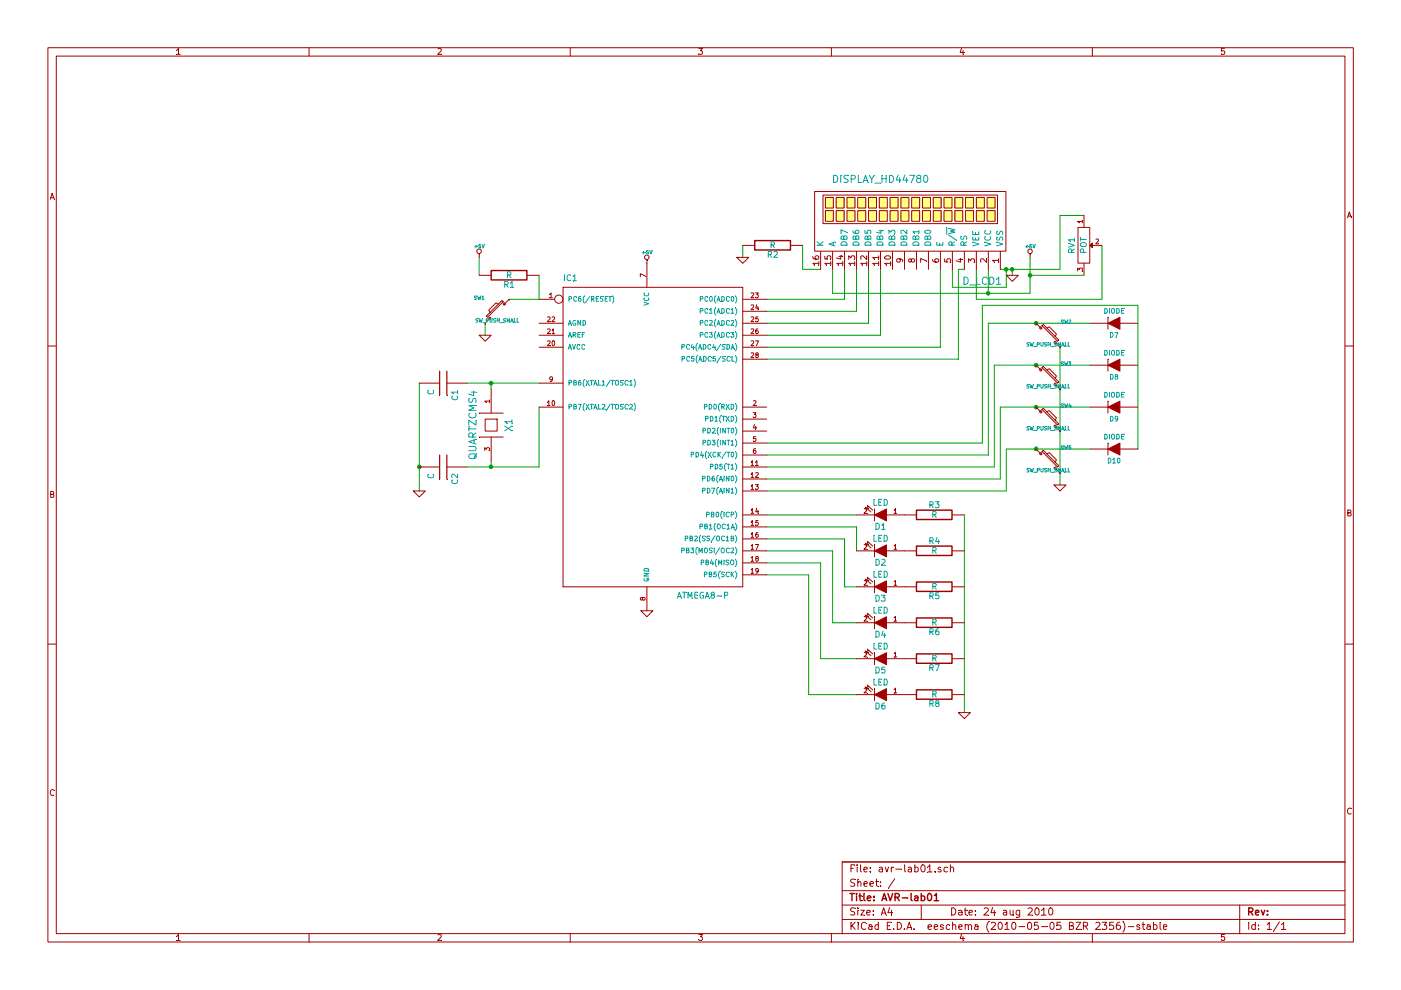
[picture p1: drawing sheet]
EESchema Schematic File Version 2  date 2010-08-24 03:42:48
LIBS:power
LIBS:device
LIBS:transistors
LIBS:conn
LIBS:linear
LIBS:regul
LIBS:74xx
LIBS:cmos4000
LIBS:adc-dac
LIBS:memory
LIBS:xilinx
LIBS:special
LIBS:microcontrollers
LIBS:dsp
LIBS:microchip
LIBS:analog_switches
LIBS:motorola
LIBS:texas
LIBS:intel
LIBS:audio
LIBS:interface
LIBS:digital-audio
LIBS:philips
LIBS:display
LIBS:cypress
LIBS:siliconi
LIBS:opto
LIBS:atmel
LIBS:contrib
LIBS:valves
LIBS:display_lcd
LIBS:avr-lab01-cache
EELAYER 24  0
EELAYER END
$Descr A4 11700 8267
Sheet 1 1
Title "AVR-lab01"
Date "24 aug 2010"
Rev ""
Comp ""
Comment1 ""
Comment2 ""
Comment3 ""
Comment4 ""
$EndDescr
Wire Wire Line
	9200 2050 9200 2500
Wire Wire Line
	9200 2500 8150 2500
Wire Wire Line
	8150 2500 8150 2250
Connection ~ 8600 2300
Wire Wire Line
	9050 2300 8600 2300
Wire Wire Line
	6400 3000 8000 3000
Wire Wire Line
	8000 3000 8000 2250
Wire Wire Line
	8000 2250 8050 2250
Wire Wire Line
	6400 2800 7350 2800
Wire Wire Line
	7350 2800 7350 2250
Wire Wire Line
	6400 2600 7150 2600
Wire Wire Line
	7150 2600 7150 2250
Wire Wire Line
	4050 2700 4050 2800
Wire Wire Line
	4250 2500 4500 2500
Connection ~ 3500 3900
Wire Wire Line
	3500 4100 3500 3200
Wire Wire Line
	3900 3900 4500 3900
Wire Wire Line
	4500 3900 4500 3400
Wire Wire Line
	4100 3200 4100 3250
Wire Wire Line
	7150 5800 6750 5800
Wire Wire Line
	6750 5800 6750 4800
Wire Wire Line
	6750 4800 6400 4800
Wire Wire Line
	7150 5200 6950 5200
Wire Wire Line
	6950 5200 6950 4600
Wire Wire Line
	6950 4600 6400 4600
Wire Wire Line
	6400 4400 7150 4400
Wire Wire Line
	7150 4400 7150 4600
Wire Wire Line
	8050 4300 8050 5950
Connection ~ 8650 3400
Wire Wire Line
	9100 3400 8350 3400
Connection ~ 8650 2700
Wire Wire Line
	9100 2700 8250 2700
Wire Wire Line
	6400 4000 8350 4000
Wire Wire Line
	8350 4000 8350 3400
Wire Wire Line
	6400 3800 8250 3800
Wire Wire Line
	8250 3800 8250 2700
Wire Wire Line
	8850 2900 8850 4050
Wire Wire Line
	8450 2250 8450 2300
Wire Wire Line
	8600 2150 8600 2450
Wire Wire Line
	8600 2450 6950 2450
Wire Wire Line
	6950 2450 6950 2250
Wire Wire Line
	6850 2250 6700 2250
Wire Wire Line
	6700 2250 6700 2050
Wire Wire Line
	8250 2250 8250 2450
Connection ~ 8250 2450
Wire Wire Line
	6200 2050 6200 2150
Wire Wire Line
	9500 3750 9500 2550
Wire Wire Line
	9500 2550 8200 2550
Wire Wire Line
	8200 2550 8200 3700
Wire Wire Line
	8200 3700 6400 3700
Wire Wire Line
	8300 3900 8300 3050
Wire Wire Line
	8300 3900 6400 3900
Wire Wire Line
	8400 4100 8400 3750
Wire Wire Line
	8400 4100 6400 4100
Wire Wire Line
	8300 3050 9100 3050
Connection ~ 8650 3050
Wire Wire Line
	8400 3750 9100 3750
Connection ~ 8650 3750
Wire Wire Line
	7150 4300 6400 4300
Wire Wire Line
	7150 4900 7050 4900
Wire Wire Line
	7050 4900 7050 4500
Wire Wire Line
	7050 4500 6400 4500
Wire Wire Line
	7150 5500 6850 5500
Wire Wire Line
	6850 5500 6850 4700
Wire Wire Line
	6850 4700 6400 4700
Wire Wire Line
	4500 3200 3900 3200
Connection ~ 4100 3200
Wire Wire Line
	4100 3850 4100 3900
Connection ~ 4100 3900
Wire Wire Line
	4500 2500 4500 2300
Wire Wire Line
	4000 2300 4000 2150
Wire Wire Line
	7050 2250 7050 2500
Wire Wire Line
	7050 2500 6400 2500
Wire Wire Line
	7250 2250 7250 2700
Wire Wire Line
	7250 2700 6400 2700
Wire Wire Line
	7850 2250 7850 2900
Wire Wire Line
	7850 2900 6400 2900
Wire Wire Line
	7950 2250 7950 2400
Wire Wire Line
	7950 2400 8400 2400
Wire Wire Line
	8400 2400 8400 2250
Connection ~ 8400 2250
Wire Wire Line
	9050 1800 8850 1800
Wire Wire Line
	8850 1800 8850 2250
Wire Wire Line
	8850 2250 8350 2250
Connection ~ 8450 2250
$Comp
L POT RV1
U 1 1
P 9050 2050
F 0 "RV1" H 9050 1950 50  0000 C CNN
F 1 "POT" H 9050 2050 50  0000 C CNN
	1    9050 2050
	0    1    1    0   
$EndComp
$Comp
L GND #PWR3
U 1 1
P 4050 2800
F 0 "#PWR3" H 4050 2800 30  0001 C CNN
F 1 "GND" H 4050 2730 30  0001 C CNN
	1    4050 2800
	1    0    0    -1  
$EndComp
$Comp
L +5V #PWR2
U 1 1
P 4000 2150
F 0 "#PWR2" H 4000 2240 20  0001 C CNN
F 1 "+5V" H 4000 2240 30  0000 C CNN
	1    4000 2150
	1    0    0    -1  
$EndComp
$Comp
L SW_PUSH_SMALL SW1
U 1 1
P 4150 2600
F 0 "SW1" H 4300 2710 30  0000 C CNN
F 1 "SW_PUSH_SMALL" H 4150 2521 30  0000 C CNN
	1    4150 2600
	-1   0    0    -1  
$EndComp
$Comp
L GND #PWR1
U 1 1
P 3500 4100
F 0 "#PWR1" H 3500 4100 30  0001 C CNN
F 1 "GND" H 3500 4030 30  0001 C CNN
	1    3500 4100
	1    0    0    -1  
$EndComp
$Comp
L GND #PWR7
U 1 1
P 8050 5950
F 0 "#PWR7" H 8050 5950 30  0001 C CNN
F 1 "GND" H 8050 5880 30  0001 C CNN
	1    8050 5950
	1    0    0    -1  
$EndComp
$Comp
L GND #PWR10
U 1 1
P 8850 4050
F 0 "#PWR10" H 8850 4050 30  0001 C CNN
F 1 "GND" H 8850 3980 30  0001 C CNN
	1    8850 4050
	1    0    0    -1  
$EndComp
$Comp
L GND #PWR6
U 1 1
P 6200 2150
F 0 "#PWR6" H 6200 2150 30  0001 C CNN
F 1 "GND" H 6200 2080 30  0001 C CNN
	1    6200 2150
	1    0    0    -1  
$EndComp
$Comp
L +5V #PWR9
U 1 1
P 8600 2150
F 0 "#PWR9" H 8600 2240 20  0001 C CNN
F 1 "+5V" H 8600 2240 30  0000 C CNN
	1    8600 2150
	1    0    0    -1  
$EndComp
$Comp
L GND #PWR8
U 1 1
P 8450 2300
F 0 "#PWR8" H 8450 2300 30  0001 C CNN
F 1 "GND" H 8450 2230 30  0001 C CNN
	1    8450 2300
	1    0    0    -1  
$EndComp
$Comp
L DIODE D10
U 1 1
P 9300 3750
F 0 "D10" H 9300 3850 40  0000 C CNN
F 1 "DIODE" H 9300 3650 40  0000 C CNN
	1    9300 3750
	-1   0    0    1   
$EndComp
$Comp
L DIODE D9
U 1 1
P 9300 3400
F 0 "D9" H 9300 3500 40  0000 C CNN
F 1 "DIODE" H 9300 3300 40  0000 C CNN
	1    9300 3400
	-1   0    0    1   
$EndComp
$Comp
L DIODE D8
U 1 1
P 9300 3050
F 0 "D8" H 9300 3150 40  0000 C CNN
F 1 "DIODE" H 9300 2950 40  0000 C CNN
	1    9300 3050
	-1   0    0    1   
$EndComp
$Comp
L DIODE D7
U 1 1
P 9300 2700
F 0 "D7" H 9300 2800 40  0000 C CNN
F 1 "DIODE" H 9300 2600 40  0000 C CNN
	1    9300 2700
	-1   0    0    1   
$EndComp
$Comp
L SW_PUSH_SMALL SW5
U 1 1
P 8750 3850
F 0 "SW5" H 8900 3960 30  0000 C CNN
F 1 "SW_PUSH_SMALL" H 8750 3771 30  0000 C CNN
	1    8750 3850
	1    0    0    -1  
$EndComp
$Comp
L SW_PUSH_SMALL SW2
U 1 1
P 8750 2800
F 0 "SW2" H 8900 2910 30  0000 C CNN
F 1 "SW_PUSH_SMALL" H 8750 2721 30  0000 C CNN
	1    8750 2800
	1    0    0    -1  
$EndComp
$Comp
L SW_PUSH_SMALL SW4
U 1 1
P 8750 3500
F 0 "SW4" H 8900 3610 30  0000 C CNN
F 1 "SW_PUSH_SMALL" H 8750 3421 30  0000 C CNN
	1    8750 3500
	1    0    0    -1  
$EndComp
$Comp
L SW_PUSH_SMALL SW3
U 1 1
P 8750 3150
F 0 "SW3" H 8900 3260 30  0000 C CNN
F 1 "SW_PUSH_SMALL" H 8750 3071 30  0000 C CNN
	1    8750 3150
	1    0    0    -1  
$EndComp
$Comp
L QUARTZCMS4 X1
U 1 1
P 4100 3550
F 0 "X1" H 4100 3700 60  0000 C CNN
F 1 "QUARTZCMS4" H 4100 3400 60  0000 C CNN
	1    4100 3550
	0    1    1    0   
$EndComp
$Comp
L C C2
U 1 1
P 3700 3900
F 0 "C2" H 3750 4000 50  0000 L CNN
F 1 "C" H 3750 3800 50  0000 L CNN
	1    3700 3900
	0    1    1    0   
$EndComp
$Comp
L C C1
U 1 1
P 3700 3200
F 0 "C1" H 3750 3300 50  0000 L CNN
F 1 "C" H 3750 3100 50  0000 L CNN
	1    3700 3200
	0    1    1    0   
$EndComp
$Comp
L R R2
U 1 1
P 6450 2050
F 0 "R2" V 6530 2050 50  0000 C CNN
F 1 "R" V 6450 2050 50  0000 C CNN
	1    6450 2050
	0    1    1    0   
$EndComp
$Comp
L DISPLAY_HD44780 D_LCD1
U 1 1
P 7600 1900
F 0 "D_LCD1" H 8200 1450 60  0000 C CNN
F 1 "DISPLAY_HD44780" H 7350 2300 60  0000 C CNN
	1    7600 1900
	1    0    0    -1  
$EndComp
$Comp
L R R1
U 1 1
P 4250 2300
F 0 "R1" V 4330 2300 50  0000 C CNN
F 1 "R" V 4250 2300 50  0000 C CNN
	1    4250 2300
	0    1    1    0   
$EndComp
$Comp
L R R8
U 1 1
P 7800 5800
F 0 "R8" V 7880 5800 50  0000 C CNN
F 1 "R" V 7800 5800 50  0000 C CNN
	1    7800 5800
	0    1    1    0   
$EndComp
$Comp
L R R7
U 1 1
P 7800 5500
F 0 "R7" V 7880 5500 50  0000 C CNN
F 1 "R" V 7800 5500 50  0000 C CNN
	1    7800 5500
	0    1    1    0   
$EndComp
$Comp
L R R6
U 1 1
P 7800 5200
F 0 "R6" V 7880 5200 50  0000 C CNN
F 1 "R" V 7800 5200 50  0000 C CNN
	1    7800 5200
	0    1    1    0   
$EndComp
$Comp
L R R5
U 1 1
P 7800 4900
F 0 "R5" V 7880 4900 50  0000 C CNN
F 1 "R" V 7800 4900 50  0000 C CNN
	1    7800 4900
	0    1    1    0   
$EndComp
$Comp
L R R4
U 1 1
P 7800 4600
F 0 "R4" V 7880 4600 50  0000 C CNN
F 1 "R" V 7800 4600 50  0000 C CNN
	1    7800 4600
	0    -1   -1   0   
$EndComp
$Comp
L R R3
U 1 1
P 7800 4300
F 0 "R3" V 7880 4300 50  0000 C CNN
F 1 "R" V 7800 4300 50  0000 C CNN
	1    7800 4300
	0    -1   -1   0   
$EndComp
$Comp
L LED D6
U 1 1
P 7350 5800
F 0 "D6" H 7350 5900 50  0000 C CNN
F 1 "LED" H 7350 5700 50  0000 C CNN
	1    7350 5800
	-1   0    0    1   
$EndComp
$Comp
L LED D5
U 1 1
P 7350 5500
F 0 "D5" H 7350 5600 50  0000 C CNN
F 1 "LED" H 7350 5400 50  0000 C CNN
	1    7350 5500
	-1   0    0    1   
$EndComp
$Comp
L LED D4
U 1 1
P 7350 5200
F 0 "D4" H 7350 5300 50  0000 C CNN
F 1 "LED" H 7350 5100 50  0000 C CNN
	1    7350 5200
	-1   0    0    1   
$EndComp
$Comp
L LED D3
U 1 1
P 7350 4900
F 0 "D3" H 7350 5000 50  0000 C CNN
F 1 "LED" H 7350 4800 50  0000 C CNN
	1    7350 4900
	-1   0    0    1   
$EndComp
$Comp
L LED D2
U 1 1
P 7350 4600
F 0 "D2" H 7350 4700 50  0000 C CNN
F 1 "LED" H 7350 4500 50  0000 C CNN
	1    7350 4600
	-1   0    0    1   
$EndComp
$Comp
L LED D1
U 1 1
P 7350 4300
F 0 "D1" H 7350 4400 50  0000 C CNN
F 1 "LED" H 7350 4200 50  0000 C CNN
	1    7350 4300
	-1   0    0    1   
$EndComp
$Comp
L GND #PWR5
U 1 1
P 5400 5100
F 0 "#PWR5" H 5400 5100 30  0001 C CNN
F 1 "GND" H 5400 5030 30  0001 C CNN
	1    5400 5100
	1    0    0    -1  
$EndComp
$Comp
L +5V #PWR4
U 1 1
P 5400 2200
F 0 "#PWR4" H 5400 2290 20  0001 C CNN
F 1 "+5V" H 5400 2290 30  0000 C CNN
	1    5400 2200
	1    0    0    -1  
$EndComp
$Comp
L ATMEGA8-P IC1
U 1 1
P 5400 3600
F 0 "IC1" H 4700 4850 50  0000 L BNN
F 1 "ATMEGA8-P" H 5650 2200 50  0000 L BNN
F 2 "DIL28" H 5900 2125 50  0001 C CNN
	1    5400 3600
	1    0    0    -1  
$EndComp
$EndSCHEMATC
